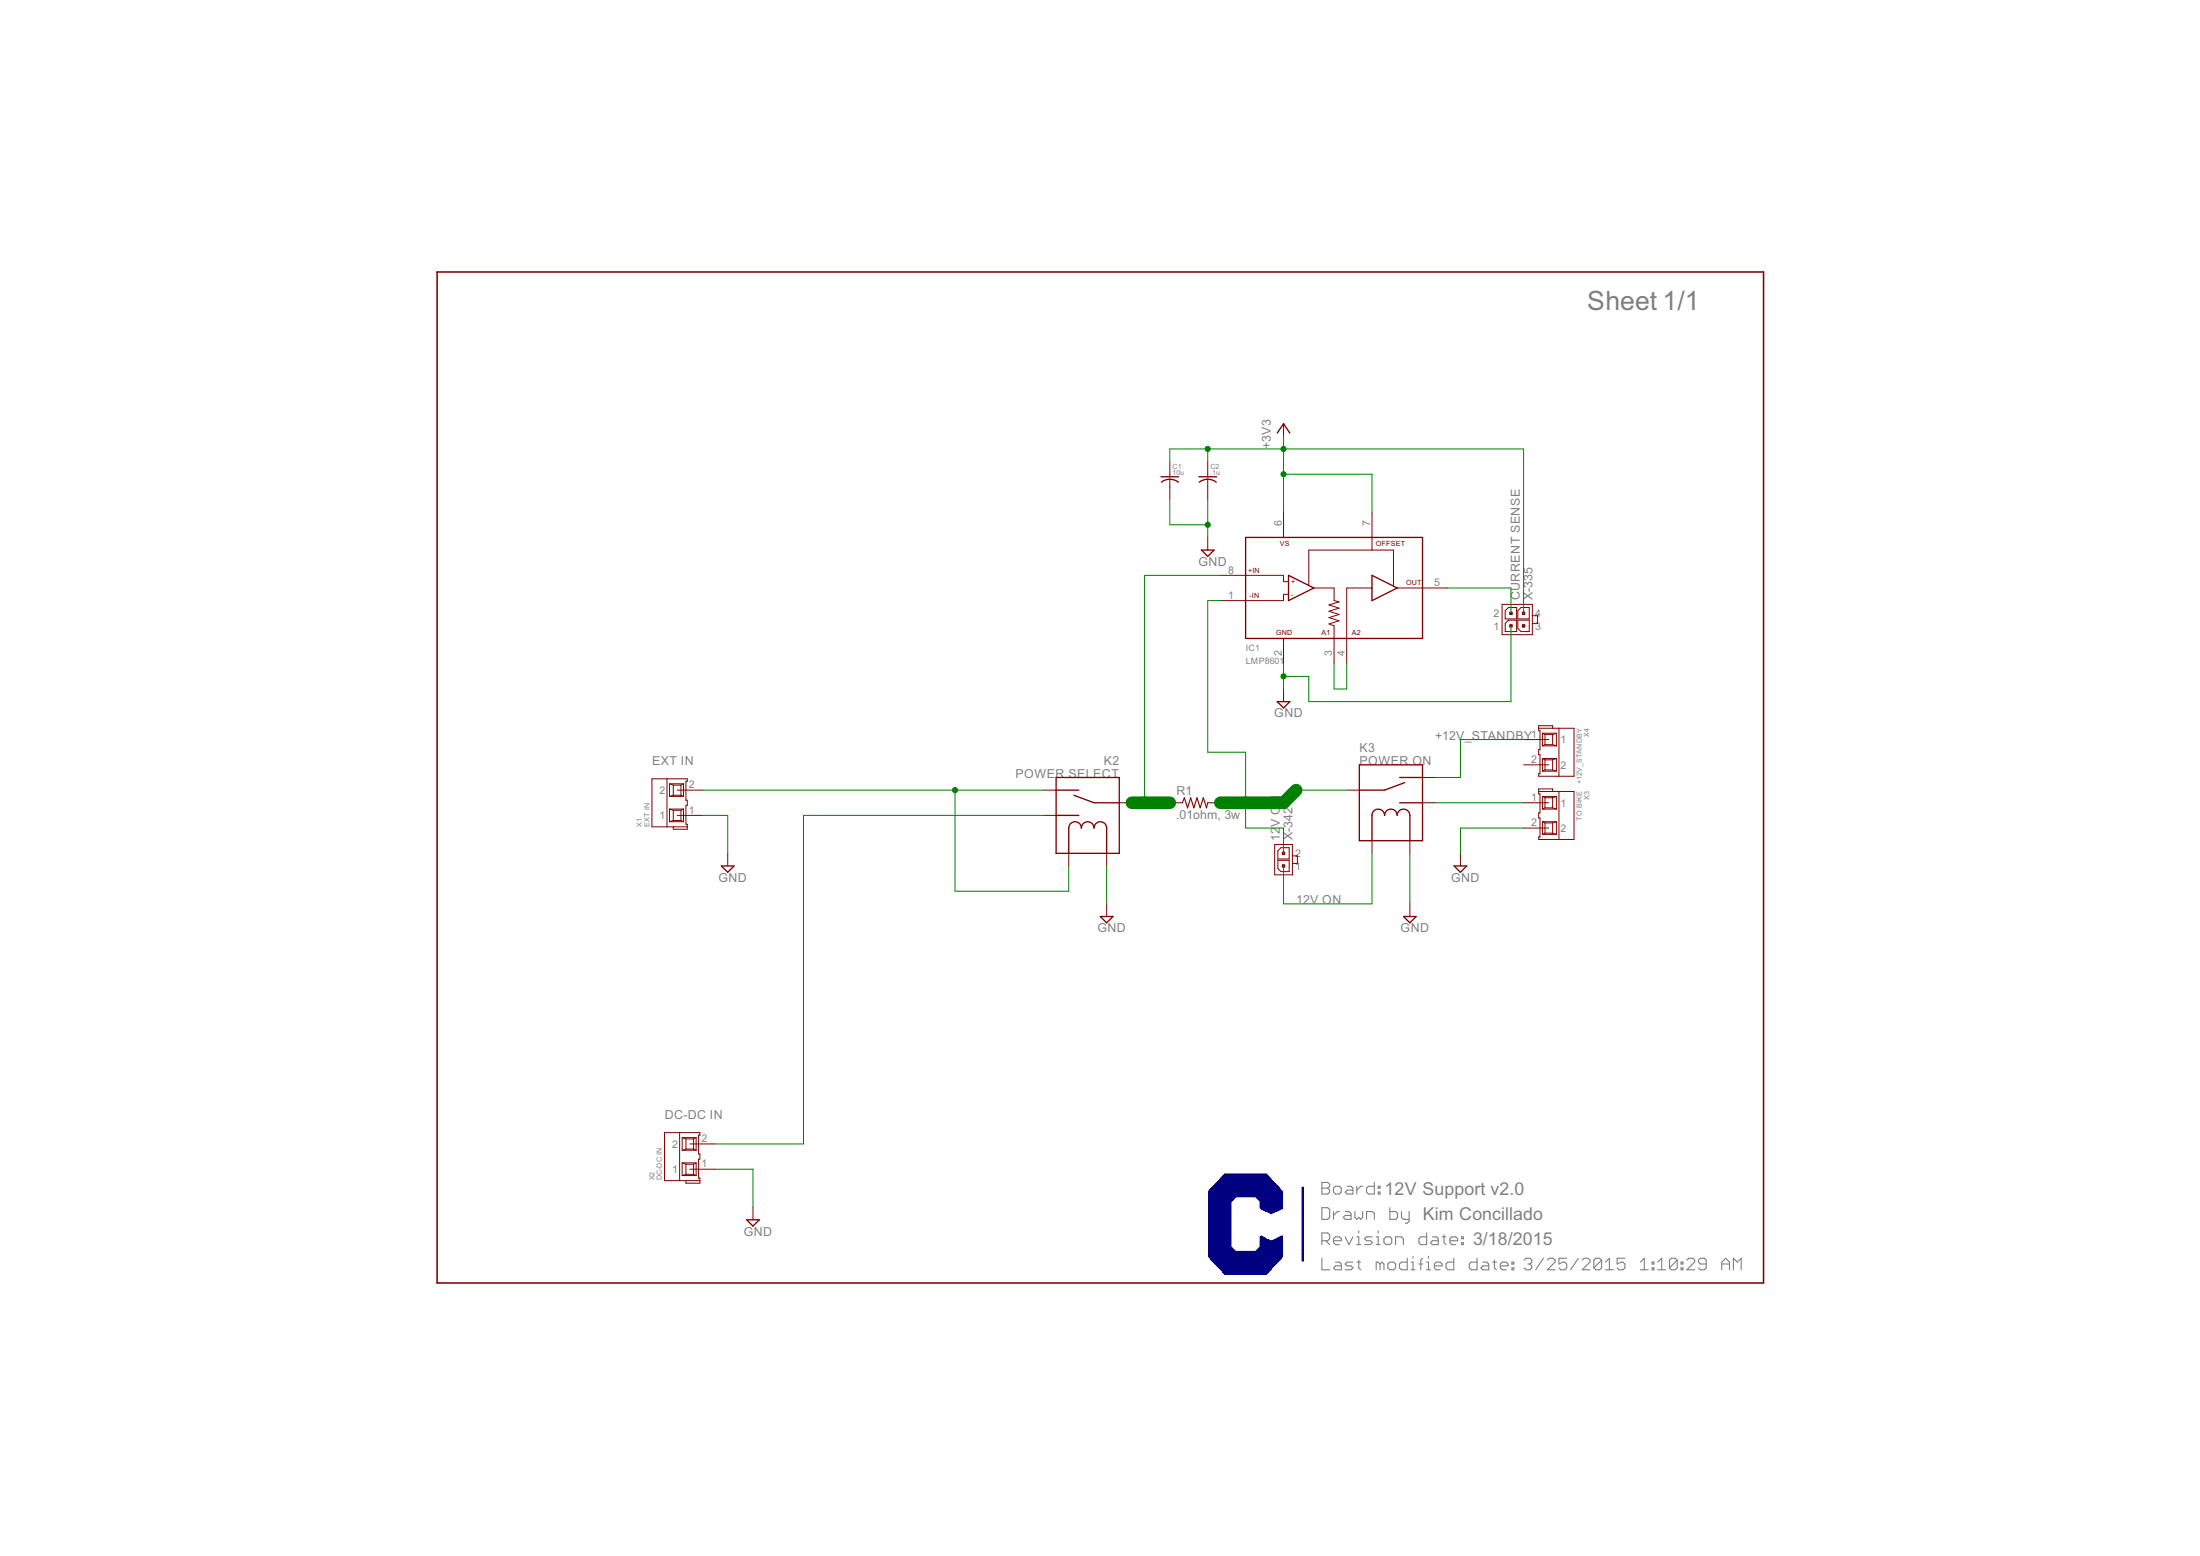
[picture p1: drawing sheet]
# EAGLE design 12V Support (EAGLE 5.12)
PARTNO: CRA2512-FZ-R010ELF

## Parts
C1  10u  C-USC0603  [C0603]
C2  .1u  C-USC0603  [C0603]
IC1  LMP8601  [SOIC8]
K2  POWER SELECT  JSM1-12V-5  [JSM1-12V-5]
K3  POWER ON  JSM1-12V-5  [JSM1-12V-5]
R1  .01ohm, 3w  R-US_R2512  [R2512]
U$1  CURRENT-C-LETTER-LANDSCAPE  [BLANK]
X1  EXT IN  TE-TERM_BLOCK-282836-2  [TERMINAL_BLOCK_282836-2]
X2  DC-DC IN  TE-TERM_BLOCK-282836-2  [TERMINAL_BLOCK_282836-2]
X3  TO BIKE  TE-TERM_BLOCK-282836-2  [TERMINAL_BLOCK_282836-2]
X4  +12V_STANDBY  TE-TERM_BLOCK-282836-2  [TERMINAL_BLOCK_282836-2]
X-335  CURRENT SENSE  MICROFIT-04-DUAL-RA-SMD-CLIP_RETENTION  [MICROFIT-4-DUAL-RA-SMD-CLIP_RETENTION]
X-342  12V ON  MICROFIT-02-SINGLE-RA-SMD  [MICROFIT-2-SINGLE-RA-SMD]

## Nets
12V-ON: K3.2(A2) X-342.1
+3V3: C1.1 C2.1 IC1.6(VS) IC1.7(OFFSET) X-335.4
+12V_STANDBY: K3.4(NC) X4.1
GND: C1.2 C2.2 IC1.2(GND) K2.2(A2) K3.5(A1) X1.1 X2.1 X3.2 X-335.1
N$1: K2.3(NO) K2.5(A1) X1.2
N$3: K2.4(NC) X2.2
N$4: IC1.3(A1) IC1.4(A2)
N$5: IC1.5(OUT) X-335.2
N$6: IC1.1(-IN) K3.1(C) R1.2 X-342.2
N$7: IC1.8(+IN) K2.1(C) R1.1
N$8: K3.3(NO) X3.1
Unconnected: X4.2 X-335.3

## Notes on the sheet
- EXT IN
- 12V ON
- DC-DC IN
- 12V Support v2.0
- Kim Concillado
- 3/18/2015
